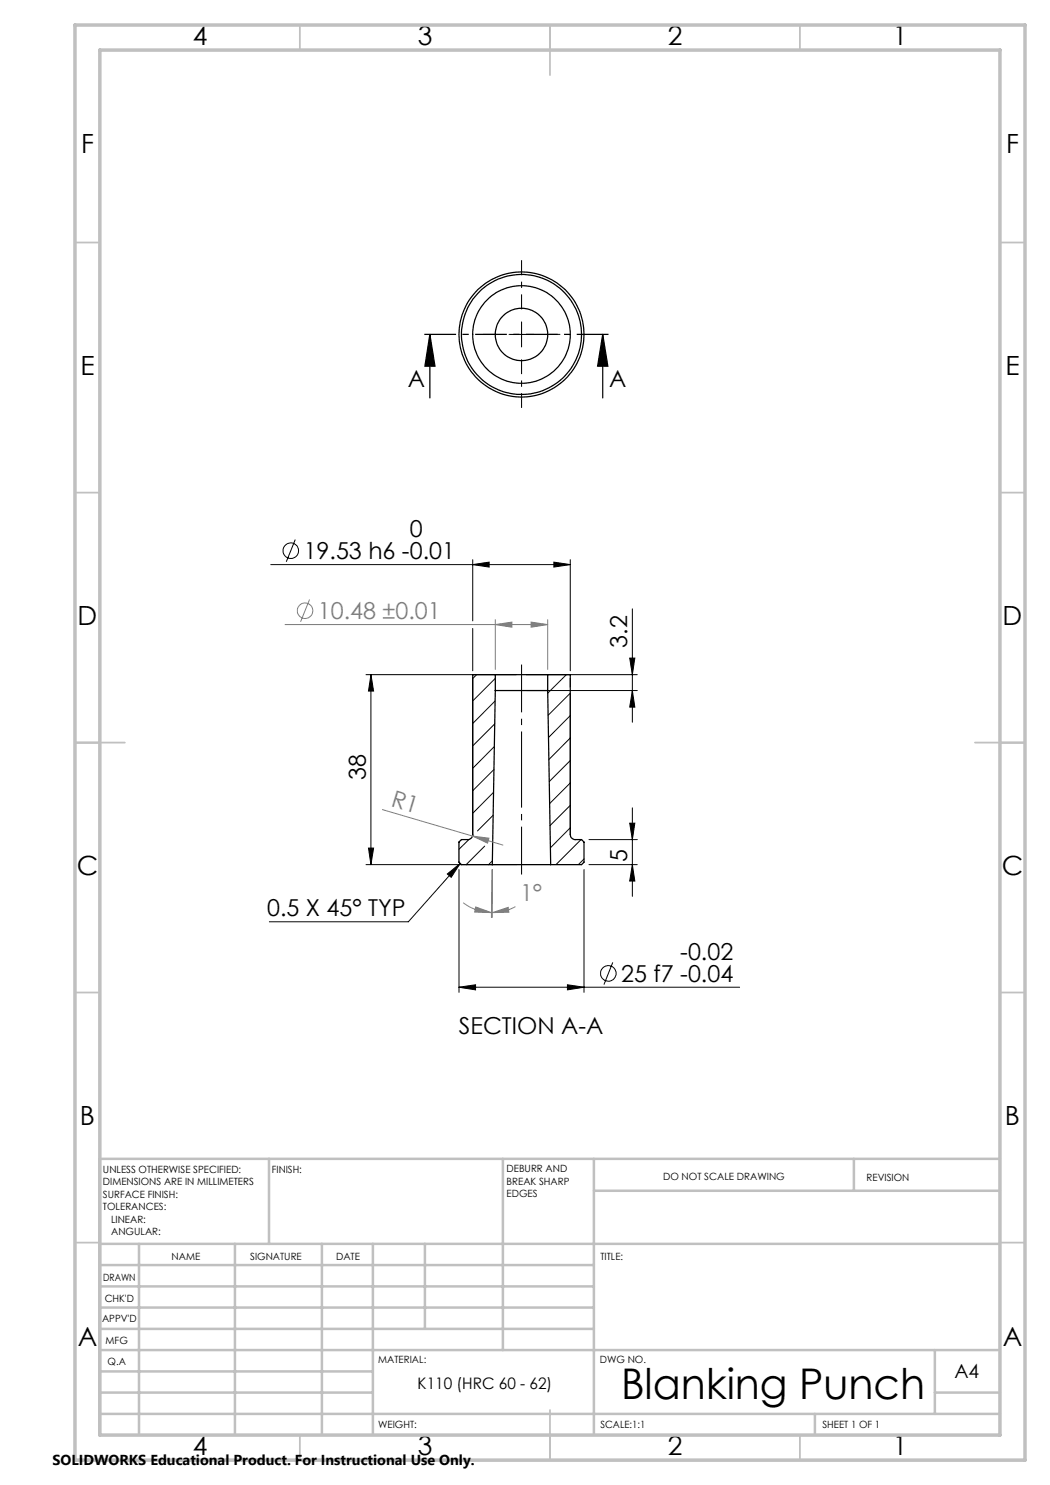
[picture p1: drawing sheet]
<svg xmlns="http://www.w3.org/2000/svg" width="210mm" height="297mm" viewBox="0 0 210 297" stroke-linecap="round" stroke-linejoin="round" font-family="sans-serif">
<g fill="none" stroke="#000" stroke-width=".25">
<path d="M86 66.9l1 6.3h-2zM86 66.9v12.7M120.5 66.9l1.1 6.3h-2.1zM120.5 66.9v12.7M99.1 138.1h10.4M99.1 134.9h10.4M99.1 134.9h-4.6v32a1.02 1.02 0 0 1-1 1h-1.2l-.5 .5v4l.5 .5h6.2M99.1 134.9v3.2M99.1 138.1l-.6 34.8M109.5 134.9h4.6v32a1.02 1.02 0 0 0 1 1h1.2l.5 .5v4l-.5 .5h-6.2M109.5 134.9v3.2M109.5 138.1l.6 34.8"/>
<path d="M98.5 172.9h11.6"/>
<circle cx="104.3" cy="66.9" r="5.2"/>
<circle cx="104.3" cy="66.9" r="9.8"/>
<circle cx="104.3" cy="66.9" r="12"/>
<circle cx="104.3" cy="66.9" r="12.5"/>
</g>
<g fill="none" stroke="#000" stroke-width=".2">
<path d="M101.8 66.9h5M104.3 64.4v5M54.2 112.9h59.9M59.1 107.9l-1.8 4.5M94.5 112.9l3.3-.5v1zM94.5 111.9v12.3M110.8 112.4l3.3 .5-3.3 .5zM114.1 111.9v22.3M73.2 134.9h30.1M74.2 134.9l.5 3.3h-1zM74.2 134.9v38M94.5 125.7v8.5"/>
<path d="M94.5 135.7v31.2M95.3 134.9l-.8 .8M99.1 135.7l-4.6 4.5M105.3 134.9h22.2M105.3 138.1h22.2M113.3 134.9l-3.8 3.7M114.1 138.6l-4.5 4.5M114.1 135.7v1.7M114.1 138.9v28M125.9 131.6h1.1l-.5 3.3zM126.5 138.1l.5 3.3h-1.1zM126.5 121.8v22.7"/>
<path d="M98.7 158.5l-4.2 4.2M98.8 153.9l-4.3 4.2M98.8 149.3l-4.3 4.4M99 144.8l-4.5 4.4M99 140.2l-4.5 4.5M114.1 143.1l-4.4 4.4M114.1 147.6l-4.3 4.3M114.1 152.1l-4.2 4.2M114.1 156.6l-4.2 4.1M73.2 172.9h30.1M73.7 169.6h1l-.5 3.3zM89.5 174.8l2.5-2.1-1.8 2.8z"/>
<path d="M91.8 173.9v24.6M92 172.7l-10.3 11.7h-27.8M93.8 167.9l-2 2M94.5 167.2h.1M96.9 169.2l-3.7 3.7M98.5 172.2l-.8 .7M98.6 163.1l-3.1 3.1M114.1 161.1l-4.1 4M114.1 165.6l-4 3.9M116.2 167.9l-5 5M116.8 171.8l-1.1 1.1M116.8 173.9v24.6"/>
<path d="M117.8 172.9h9.7M117.8 167.9h9.7M125.9 164.6h1.1l-.5 3.3zM126.5 172.9l.5 3.3h-1.1zM126.5 161.6v17.7M91.8 197.4l3.3-.4v1zM91.8 197.4h56.1M113.5 197l3.3 .4-3.3 .6zM122.6 192.5l-1.8 4.4"/>
<circle cx="58.2" cy="110.1" r="1.56"/>
<circle cx="121.7" cy="194.7" r="1.55"/>
</g>
<g fill="none" stroke="#808080" stroke-width=".2">
<path d="M61.9 119.9l-1.8 4.5M57 124.9h52.5M99.1 124.9l3.3-.5v1zM99.1 123.9v10M106.2 124.4l3.3 .5-3.3 .5zM109.5 123.9v10M76.5 161.9l18 5.3M94.5 167.2l3.3 .4-.3 1zM94.5 167.2l6.1 1.8M98.4 173.9l-.1 9.6M98.5 173.9v9.6M92.6 180.5a9.9 9.9 0 0 0 5.7 2"/>
<path d="M95.1 181.4l3.2 1.1-3.4-.1zM98.3 182.5h.2M98.5 182.5l3.1-1 .2 1zM103.1 181.3a9.4 9.4 0 0 1-4.6 1.2"/>
<circle cx="61" cy="122.1" r="1.56"/>
</g>
<path d="M104.3 61.9v-9.9" fill="none" stroke="#000" stroke-width=".2" stroke-dasharray="15.2 1.3 1.3 1.3" stroke-dashoffset="12.2" stroke-linecap="butt"/>
<path d="M99.3 66.9h-2.7M109.3 66.9h2.8" fill="none" stroke="#000" stroke-width=".2" stroke-dasharray="15.2 1.3 1.3 1.3" stroke-linecap="butt"/>
<path d="M104.3 71.9v9.7" fill="none" stroke="#000" stroke-width=".2" stroke-dasharray="15.2 1.3 1.3 1.3" stroke-dashoffset="12.3" stroke-linecap="butt"/>
<path d="M104.3 174.9v-42" fill="none" stroke="#000" stroke-width=".2" stroke-dasharray="15.2 1.3 1.3 1.3" stroke-dashoffset="5.7" stroke-linecap="butt"/>
<path d="M122.6 66.9h-38.6" fill="none" stroke="#000" stroke-width=".25" stroke-dasharray="6.3 1.3 1.3 1.3" stroke-dashoffset="-.9" stroke-linecap="butt"/>
<g fill="none" stroke="#c0c0c0" stroke-width=".35">
<path d="M60 5v5M110 5v10M160 5v5M15 48.5h5M200 48.5h5M15 98.5h5M200 98.5h5M15 148.5h10M195 148.5h10M15 198.5h5M200 198.5h5M15 248.5h5"/>
<path d="M200 248.5h5M60 287v5M110 282v10M160 287v5"/>
</g>
<g fill="none" stroke="#c0c0c0" stroke-width=".5">
<path d="M53.8 231.8v17M100.6 231.8v38.2M118.8 231.8v55.2M118.8 238.2h81.2M170.8 231.8v6.4M200 231.8h-180v55.2M20 248.8h180M20 257.3h98.8M20 253h98.8M27.8 248.8v38.2M47 248.8v38.2M64.4 248.8v38.2"/>
<path d="M74.6 248.8v38.2M85 248.8v17M20 265.8h98.8M20 261.5h98.8M20 278.5h54.6M20 274.3h54.6M20 270h180M187 278.5h13M187 270v12.8M20 282.8h180M163 282.8v4.2"/>
</g>
<path d="M15 5h190v287h-190zM20 10h180v277h-180z" fill="none" stroke="#c0c0c0" stroke-width=".7"/>
<g fill="#000">
<path d="M120.5 66.9l1.1 6.3h-2.1zM86 66.9l1 6.3h-2z"/>
<path d="M94.5 112.9l3.3-.5v1zM110.8 112.4l3.3 .5-3.3 .5zM91.8 197.4l3.3-.4v1zM113.5 197l3.3 .4-3.3 .6zM89.5 174.8l2.5-2.1-1.8 2.8z"/>
<path d="M73.7 169.6h1l-.5 3.3zM74.2 134.9l.5 3.3h-1zM126.5 138.1l.5 3.3h-1.1zM125.9 131.6h1.1l-.5 3.3z"/>
<path d="M125.9 164.6h1.1l-.5 3.3zM126.5 172.9l.5 3.3h-1.1z"/>
</g>
<g fill="#808080">
<path d="M94.5 167.2l3.3 .4-.3 1z"/>
<path d="M95.1 181.4l3.2 1.1-3.4-.1zM98.5 182.5l3.1-1 .2 1zM99.1 124.9l3.3-.5v1zM106.2 124.4l3.3 .5-3.3 .5z"/>
</g>
<text font-size="8.5" x="124.2" y="279.7">Blanking Punch</text>
<g font-size="5.3">
<text x="38.5" y="8.9">4</text>
<text x="83.5" y="8.9">3</text>
<text x="133.5" y="8.9">2</text>
<text x="178.5" y="8.9">1</text>
<text x="16.2" y="30.7">F</text>
<text x="201.2" y="30.7">F</text>
<text x="16.1" y="74.9">E</text>
<text x="201.1" y="74.9">E</text>
<text x="15.5" y="124.9">D</text>
<text x="200.5" y="124.9">D</text>
<text x="15.4" y="174.9">C</text>
<text x="200.4" y="174.9">C</text>
<text x="16" y="224.9">B</text>
<text x="201" y="224.9">B</text>
<text x="15.5" y="269.2">A</text>
<text x="200.5" y="269.2">A</text>
<text x="38.5" y="290.9">4</text>
<text x="83.5" y="290.9">3</text>
<text x="133.5" y="290.9">2</text>
<text x="178.5" y="290.9">1</text>
</g>
<g font-size="4.7">
<text x="81.6" y="77.3">A</text>
<text x="121.8" y="77.3">A</text>
<text x="81.9" y="107.4">0</text>
<text x="60.7" y="111.8">19.53 h6 -0.01</text>
<text x="125.5" y="129.5" transform="rotate(-90 125.5 129.5)">3.2</text>
<text x="73.2" y="155.9" transform="rotate(-90 73.2 155.9)">38</text>
<text x="125.5" y="172.4" transform="rotate(-90 125.5 172.4)">5</text>
<text x="53.4" y="183.3">0.5 X 45° TYP</text>
<text x="136.1" y="191.9">-0.02</text>
<text x="124.3" y="196.4">25 f7 -0.04</text>
<text x="91.8" y="206.9">SECTION A-A</text>
</g>
<g font-size="4.7" fill="#808080">
<text x="63.6" y="123.8">10.48 ±0.01</text>
<text x="78" y="161.3" transform="rotate(17 78 161.3)">R1</text>
<text x="104" y="180.3">1°</text>
</g>
<text font-size="3.9" x="190.9" y="275.5">A4</text>
<text font-size="3.2" x="83.5" y="277.9">K110 (HRC 60 - 62)</text>
<text font-size="2.9" x="10.5" y="292.9">SOLIDWORKS Educational Product. For Instructional Use Only.</text>
<g font-size="2">
<text x="20.6" y="234.6">UNLESS OTHERWISE SPECIFIED:</text>
<text x="20.6" y="237.1">DIMENSIONS ARE IN MILLIMETERS</text>
<text x="20.6" y="239.6">SURFACE FINISH:</text>
<text x="54.4" y="234.6">FINISH:</text>
<text x="101.3" y="234.5">DEBURR AND</text>
<text x="101.3" y="237">BREAK SHARP</text>
<text x="101.3" y="239.5">EDGES</text>
<text x="132.6" y="236">DO NOT SCALE DRAWING</text>
<text x="173.3" y="236.2">REVISION</text>
<text x="20.6" y="242.1">TOLERANCES:</text>
<text x="22.2" y="244.6">LINEAR:</text>
<text x="22.2" y="247.1">ANGULAR:</text>
<text x="34.3" y="252">NAME</text>
<text x="50" y="251.9">SIGNATURE</text>
<text x="67.2" y="251.9">DATE</text>
<text x="120.1" y="251.9">TITLE:</text>
<text x="20.6" y="256.1">DRAWN</text>
<text x="20.9" y="260.3">CHK'D</text>
<text x="20.4" y="264.4">APPV'D</text>
<text x="21.1" y="268.8">MFG</text>
<text x="21.5" y="273">Q.A</text>
<text x="75.6" y="272.5">MATERIAL:</text>
<text x="120" y="272.5">DWG NO.</text>
<text x="75.6" y="285.5">WEIGHT:</text>
<text x="120.1" y="285.6">SCALE:1:1</text>
<text x="164.5" y="285.6">SHEET 1 OF 1</text>
</g>
</svg>
